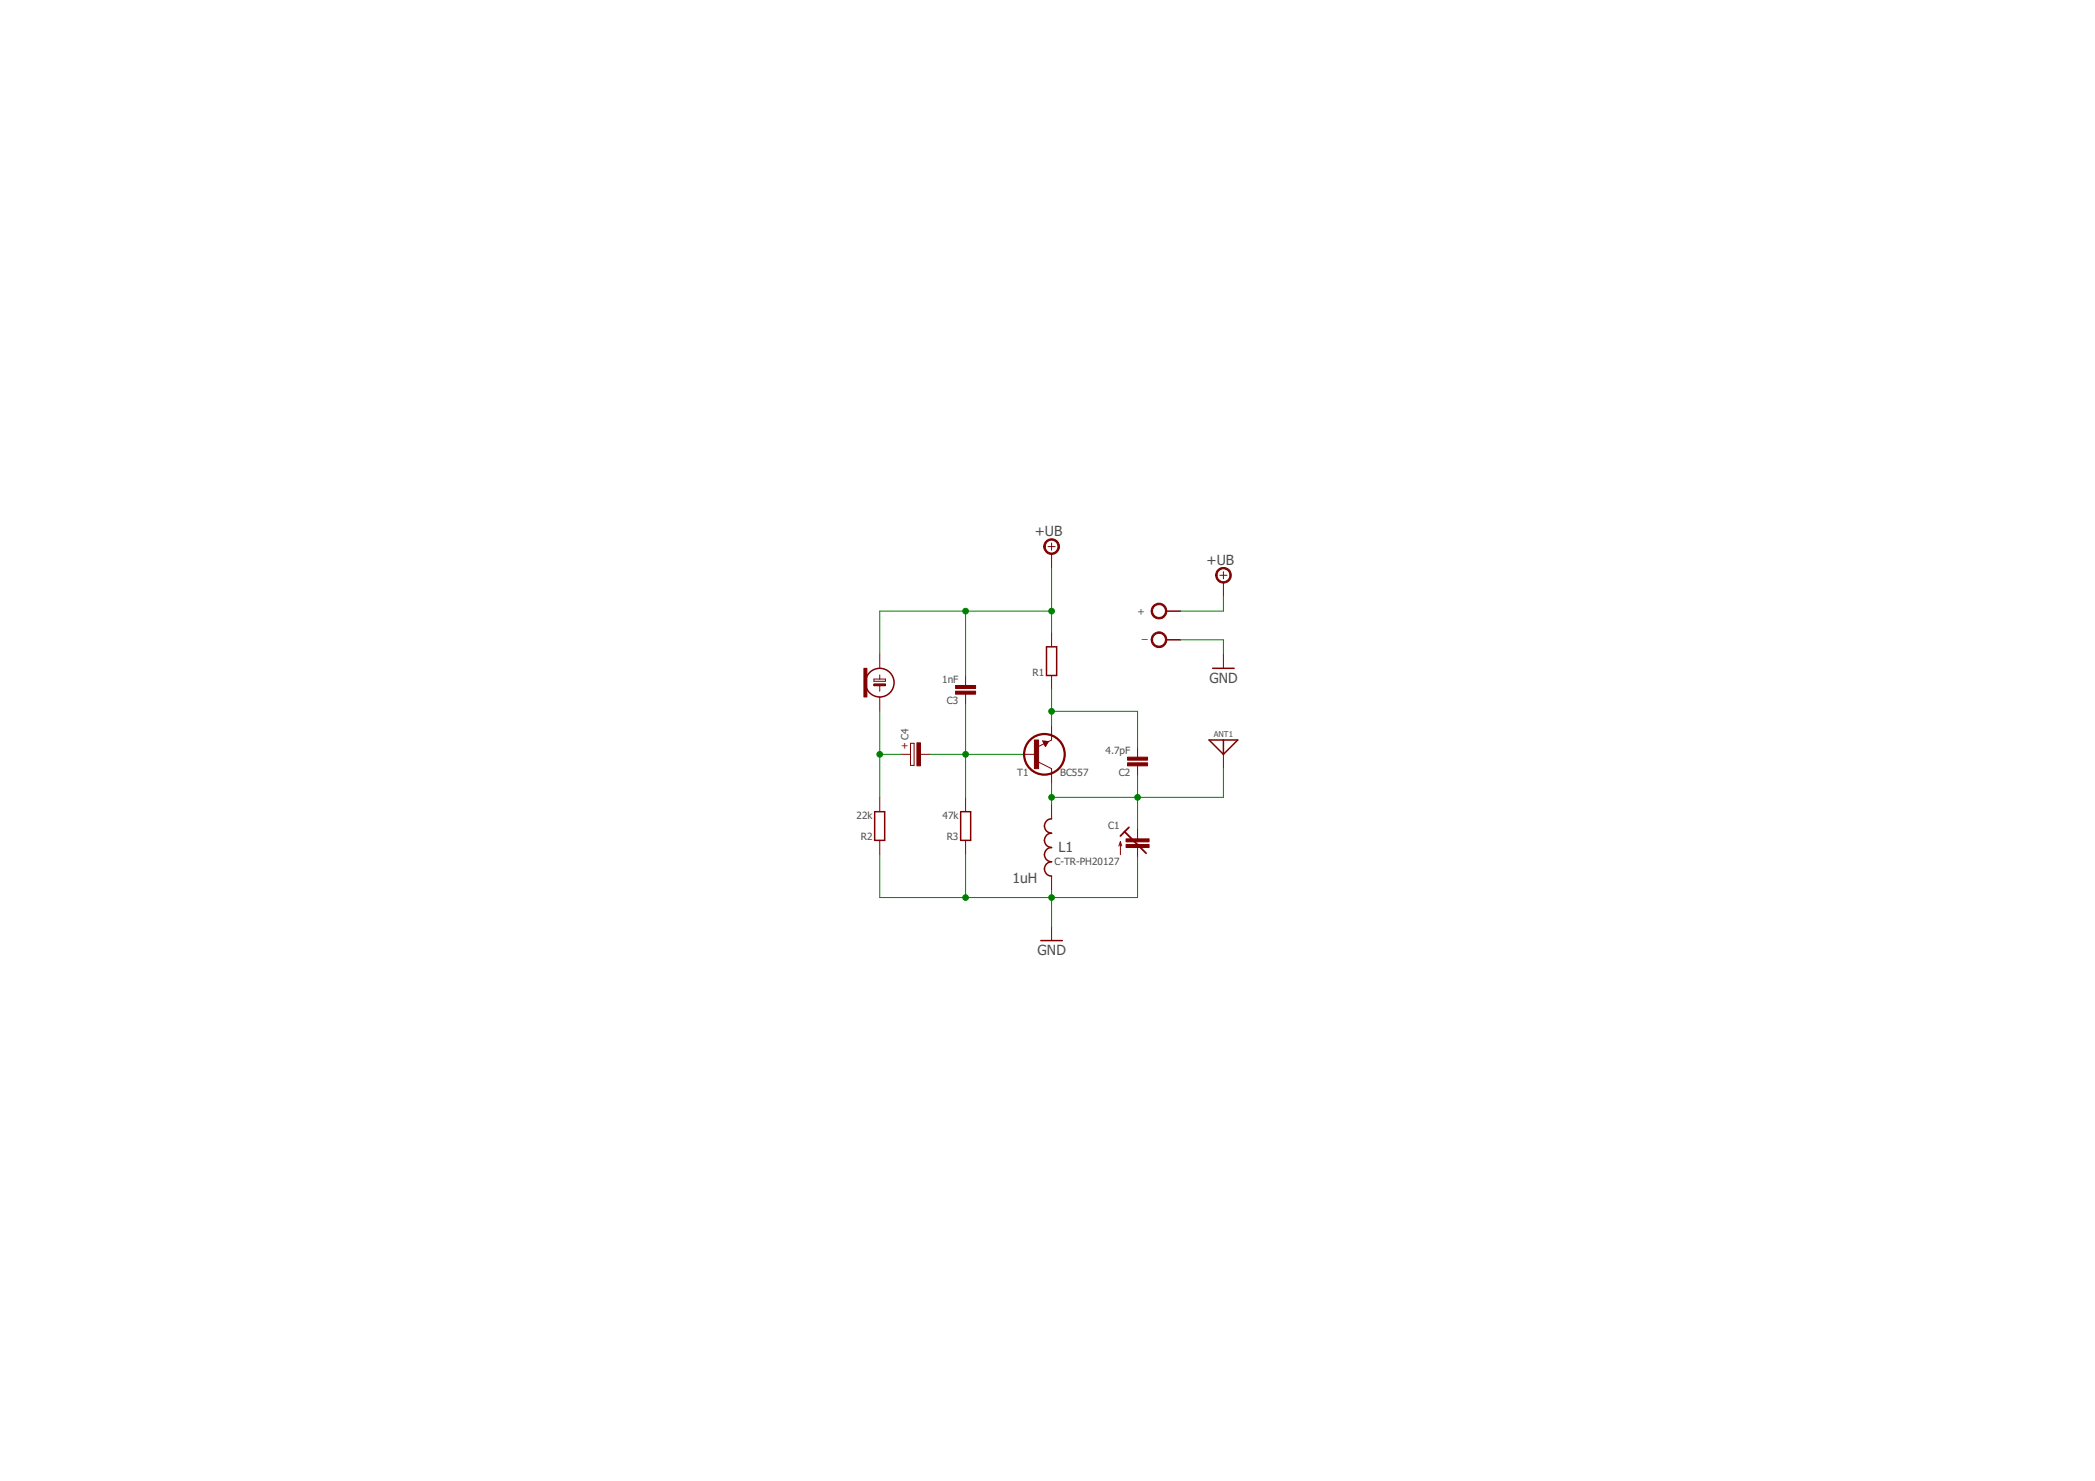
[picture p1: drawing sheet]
<svg xmlns="http://www.w3.org/2000/svg" width="297mm" height="210mm" viewBox="0 0 297 210" stroke-linecap="round" stroke-linejoin="round" font-family="sans-serif">
<g fill="none" stroke="#800000" stroke-width=".14">
<path d="M148.6 77.5h1M149.1 77v1M149.1 78.5v2M123.9 97h1.6v.2h-1.6zM123.9 96.2h1.6v.4h-1.6zM124.7 92.7v2M124.7 95.7v.5M124.7 97.2v.8M124.7 98.8v2M136.9 95.7v1.5M136.9 98.4v1.4M149.1 89.7v2"/>
<path d="M149.1 95.7v2.1M173 81.5h1M173.5 81v1M173.5 82.5v2.1M173.5 92.7v2M124.7 113v2M124.7 119.1v2M127.8 106.9h1.3M129.1 105.3h.5v3.2h-.5zM130.4 106.9h1.4M136.9 113v2M136.9 119.1v2"/>
<path d="M145 106.9h2.1M147.1 107.9l2 1v2.1M147.8 105l.8 .1-.4 .7zM149.1 102.8v2.1l-1.8 .9M149.1 114v2.1M158.9 119.3v1.8M158.9 119.3l-.3 .6M158.9 119.3l.1 .6M161.3 105.9v1.4M161.3 108.5v1.5M161.3 117.5v1.4M173.5 106.9v2"/>
<path d="M149.1 124.2v2M149.1 131.3v2M161.3 120.1v1.4"/>
</g>
<path d="M148 105.1l.5 .1-.3 .4M159.4 117.9l3.1 3M159.4 117.9l-.5 .6M160.1 117.3l-.7 .6" fill="none" stroke="#800000" stroke-width=".25"/>
<g fill="none" stroke="#800000" stroke-width=".21">
<path d="M148.4 91.7h1.4v4h-1.4zM165.4 86.6h2M165.4 90.7h2M171.9 94.7h3.1M124 115h1.4v4.1h-1.4zM136.2 115h1.4v4.1h-1.4zM148.2 105.4l.1-.2h-.3l.2 .4M149.1 116.1a1.02 1.02 0 0 0-1 1 1.02 1.02 0 0 0 1 1 1.02 1.02 0 0 0-1 1 1.02 1.02 0 0 0 1 1 1.01 1.01 0 0 0-1 1 1.01 1.01 0 0 0 1 1 1.02 1.02 0 0 0-1 1 1.02 1.02 0 0 0 1 1.1M171.4 104.9h4.1l-2 2zM173.5 104.9v2M147.6 133.3h3"/>
<circle cx="124.7" cy="96.8" r="2.03"/>
</g>
<g fill="#800000" stroke="#800000" stroke-width=".14">
<path d="M146.7 104.9h.6v4h-.6z"/>
<path d="M159.9 107.3h2.8v.4h-2.8z"/>
<path d="M159.9 108.1h2.8v.4h-2.8z"/>
<path d="M135.5 97.2h2.8v.4h-2.8z"/>
<path d="M135.5 98h2.8v.4h-2.8z"/>
<path d="M122.5 94.7h.4v4.1h-.4z"/>
<path d="M123.9 97h1.6v.2h-1.6z"/>
<path d="M159.7 119.7h3.2v.4h-3.2z"/>
<path d="M159.7 118.9h3.2v.4h-3.2z"/>
<path d="M130 105.3h.5v3.2h-.5z"/>
</g>
<circle cx="148.1" cy="106.9" r="2.88" fill="none" stroke="#800000" stroke-width=".32"/>
<g fill="#800000" stroke="#800000" stroke-width=".14">
<path d="M148.4 76.6a1.12 1.12 0 0 1 1.7 .4 1.12 1.12 0 0 1-.8 1.6 1.12 1.12 0 0 1-1.3-1.1h.2a.9 .9 0 0 1 1.2-.9 .9 .9 0 0 1 .3 1.5 .9 .9 0 0 1-1.5-.4v-.2h-.2v-.3z" fill-rule="evenodd"/>
<path d="M172.7 80.7a1.11 1.11 0 0 1 1.8 .3 1.11 1.11 0 0 1-.8 1.6 1.11 1.11 0 0 1-1.3-1.1h.2a.91 .91 0 0 1 1.2-.8 .91 .91 0 0 1 .3 1.5 .91 .91 0 0 1-1.5-.4v-.3h-.2v-.3z" fill-rule="evenodd"/>
<path d="M163.6 85.8a1.11 1.11 0 0 1 1.7 .3 1.11 1.11 0 0 1-.7 1.6 1.11 1.11 0 0 1-1.4-1.1h.2a.92 .92 0 0 1 1.3-.9 .92 .92 0 0 1 .2 1.6 .92 .92 0 0 1-1.5-.4v-.3h-.2l.1-.3z" fill-rule="evenodd"/>
<path d="M163.6 89.8a1.11 1.11 0 0 1 1.7 .4 1.11 1.11 0 0 1-.7 1.5 1.11 1.11 0 0 1-1.4-1h.2a.92 .92 0 0 1 1.3-.9 .92 .92 0 0 1 .2 1.5 .92 .92 0 0 1-1.5-.4v-.2h-.2l.1-.3z" fill-rule="evenodd"/>
</g>
<g fill="none" stroke="#008000" stroke-width=".14">
<path d="M136.9 86.6v9.1M136.9 99.8v13.2M149.1 80.5v9.2M149.1 97.8v5M149.1 86.6h-24.4v6.1M167.4 90.7h6.1v2M173.5 84.6v2h-6.1M124.7 106.9h3.1M124.7 100.8v12.2M131.8 106.9h13.2M149.1 111v3M149.1 100.8h12.2v5.1"/>
<path d="M161.3 110v7.5M173.5 108.9v4.1h-24.4M124.7 121.1v6.1h36.6v-5.7M136.9 121.1v6.1M149.1 126.2v5.1"/>
</g>
<g fill="#008000" stroke="#008000" stroke-width=".14">
<circle cx="161.3" cy="113" r=".4"/>
<circle cx="149.1" cy="113" r=".4"/>
<circle cx="149.1" cy="100.8" r=".4"/>
<circle cx="136.9" cy="106.9" r=".4"/>
<circle cx="124.7" cy="106.9" r=".4"/>
<circle cx="149.1" cy="127.2" r=".4"/>
<circle cx="136.9" cy="127.2" r=".4"/>
<circle cx="136.9" cy="86.6" r=".4"/>
<circle cx="149.1" cy="86.6" r=".4"/>
</g>
<g font-size="2" fill="#505050">
<text x="146.7" y="75.9">+UB</text>
<text x="171.1" y="80">+UB</text>
<text x="171.5" y="96.8">GND</text>
<text x="143.6" y="125.2">1uH</text>
<text x="150.1" y="120.8">L1</text>
<text x="147.1" y="135.3">GND</text>
</g>
<g font-size="1.4" fill="#505050">
<text x="161.3" y="87.1">+</text>
<text x="146.4" y="95.7">R1</text>
<text x="162.3" y="91.2">̶</text>
<text x="133.6" y="96.8">1nF</text>
<text x="134.3" y="99.8">C3</text>
<text x="128.8" y="104.9" transform="rotate(-90 128.8 104.9)">C4</text>
<text x="156.8" y="106.9">4.7pF</text>
<text x="144.2" y="110">T1</text>
<text x="150.3" y="110">BC557</text>
<text x="158.6" y="110">C2</text>
<text x="121.5" y="116.1">22k</text>
<text x="122" y="119.1">R2</text>
<text x="133.6" y="116.1">47k</text>
<text x="134.2" y="119.1">R3</text>
<text x="157.1" y="117.5">C1</text>
<text x="149.5" y="122.5">C-TR-PH20127</text>
</g>
<text font-size="1.4" fill="#800000" x="127.8" y="106.2">+</text>
<text font-size="1.1" fill="#505050" x="172.1" y="104.5">ANT1</text>
</svg>
